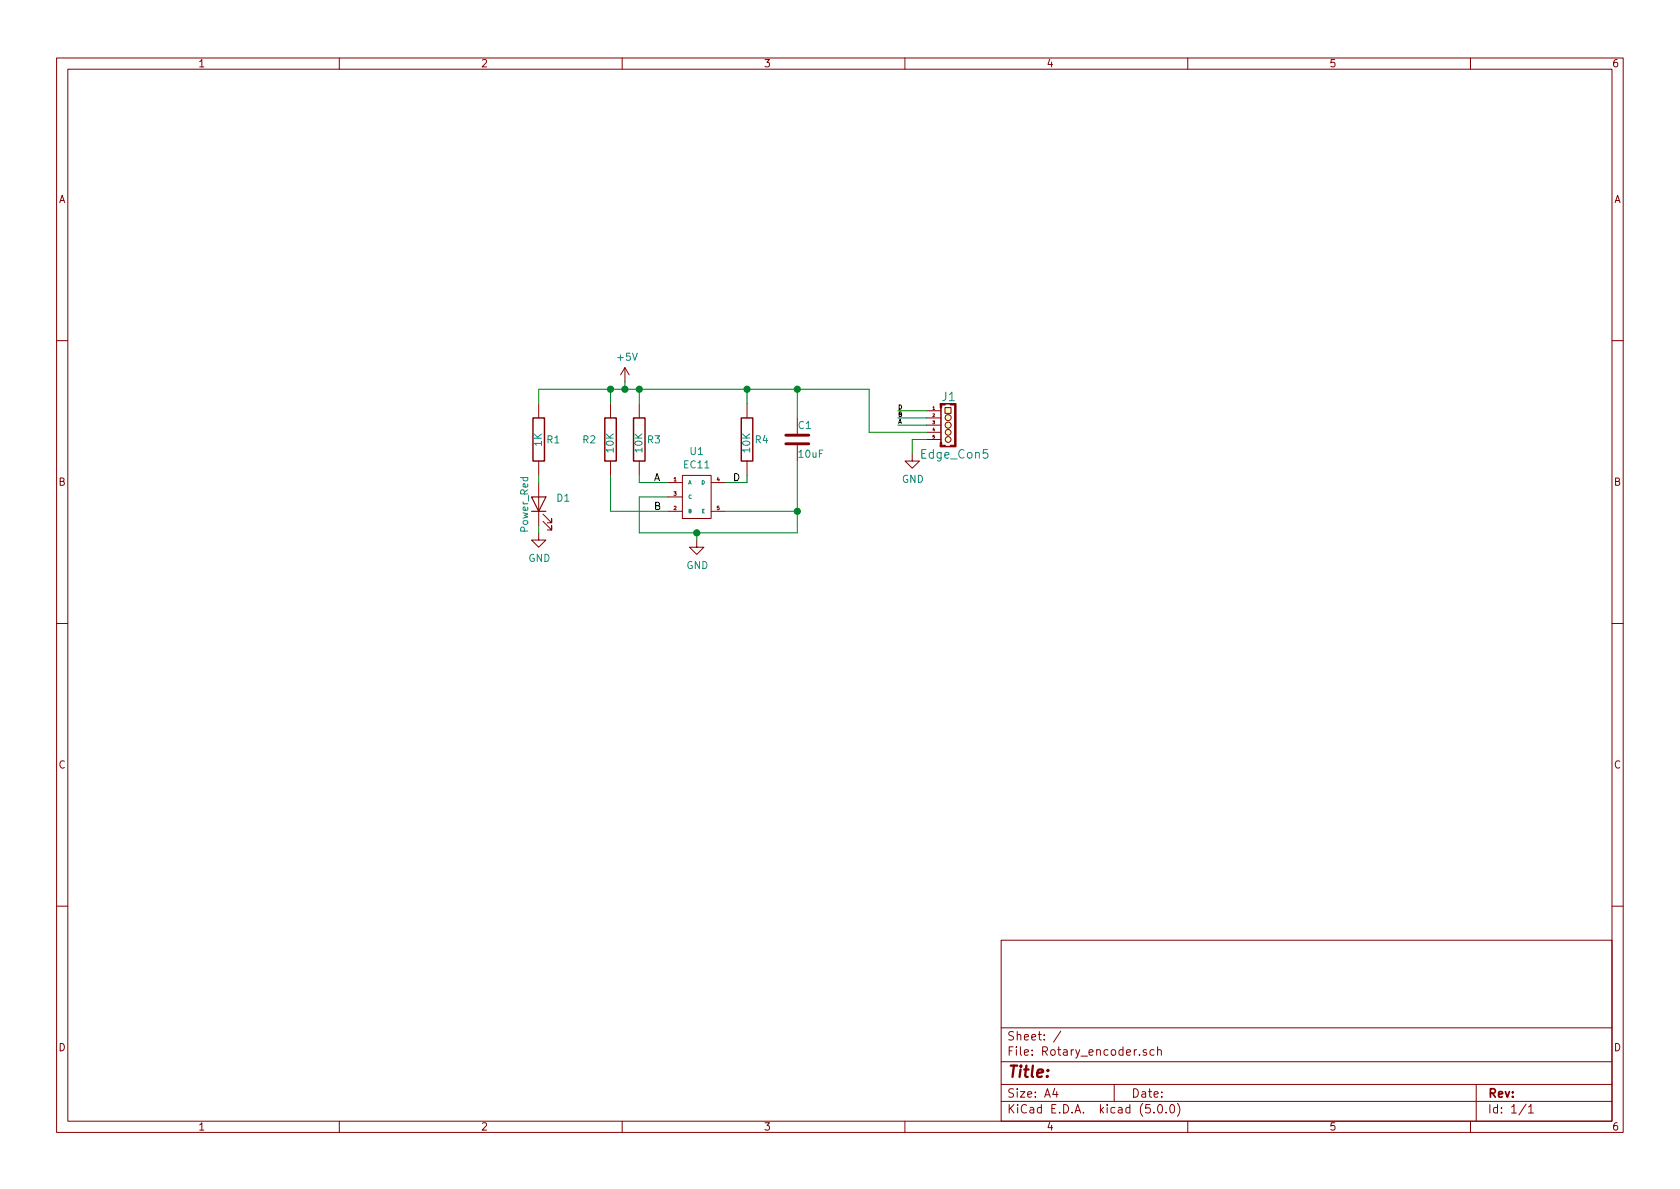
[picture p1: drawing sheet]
<svg xmlns="http://www.w3.org/2000/svg" width="297mm" height="210mm" viewBox="0 0 297 210" stroke-linecap="round" stroke-linejoin="round" font-family="sans-serif">
<g fill="none" stroke="#840000" stroke-width=".18">
<path d="M10 10.3h277v189.9h-277zM12 12.2h273v186.1h-273zM60 10.3v1.9M110 10.3v1.9M160 10.3v1.9M210 10.3v1.9M260 10.3v1.9M10 60.2h2M95.2 71.4v2.5M107.9 71.4v2.5M110.5 65l-.8 1.3M110.5 65v2.6"/>
<path d="M110.5 65l.8 1.3M113 71.4v2.5M132.1 71.4v2.5M141 73.9v2.8M141 78.7v2.8M163.8 72.6h2.6M163.8 73.9h2.6M163.8 75.2h2.6M163.8 76.4h2.6M163.8 77.7h2.6M166.4 71.4h2.5v7.6h-2.5zM166.4 72.1v6.1"/>
<path d="M167.1 72.1h1v1h-1zM285 60.2h2M95.2 94.2v1.3h1.3l-1.3 1.3-1.2-1.3h1.2M95.2 81.5v2.6M95.2 85.3v7.7M96 92.2l1.5 1.5v-.7v.7h-.7M96 90.9l1.5 1.6v-.8v.8h-.7M107.9 81.5v2.6M113 81.5v2.6M118.1 85.3h2.5M118.1 90.4h2.5M118.1 87.9h2.5"/>
<path d="M120.6 84.1h5.1v7.6h-5.1zM123.2 95.5v1.3h1.3l-1.3 1.2-1.3-1.2h1.3M125.7 85.3h2.6M125.7 90.4h2.6M132.1 81.5v2.6M161.3 80.3v1.2h1.3l-1.3 1.3-1.3-1.3h1.3M10 110.3h2M285 110.3h2M10 160.2h2M177 166.3h108v32h-108zM285 160.2h2M60 198.3v1.9"/>
<path d="M110 198.3v1.9M160 198.3v1.9M177 194.8h108M177 191.8h108M177 187.8h108M177 181.8h108M186.5 192.5l-.4 1h1M186.8 193v1M187.6 182.3l-1.3 2M197 191.8v3M202.7 185.7a.37 .37 0 0 0-.6 .1l.1 .2 .5 .2 .1 .1-.3 .3-.4-.1M204 196.7v.1"/>
<path d="M204 185.7l-.4-.1-.3 .3 .1 .6 .2 .1 .4-.1M204.7 185.7a.37 .37 0 0 1 .6 .1v.8M204.7 185.1v1.5M204.8 195.5l.4-.2a.94 .94 0 0 1 0 1.5 .79 .79 0 0 1-.4-1.3zM206.2 196.7v.1M207 195.4l.3-.1a.94 .94 0 0 1 0 1.5 .82 .82 0 0 1-.3-1.4zM208.2 195.1a1.71 1.71 0 0 1 0 2.3M210 198.3v1.9M260 198.3v1.9M261 191.8v6.5M269.8 195.2l-1.2 2M270.3 195.8l.4-.5v1.5"/>
<path d="M270.3 196.8h.8"/>
<circle cx="167.6" cy="73.9" r=".53"/>
<circle cx="167.6" cy="75.2" r=".53"/>
<circle cx="167.6" cy="77.7" r=".51"/>
<circle cx="167.6" cy="76.4" r=".51"/>
</g>
<path d="M94.2 73.9h2.1v7.6h-2.1zM106.9 73.9h2.1v7.6h-2.1zM112 73.9h2v7.6h-2zM131.1 73.9h2v7.6h-2z" fill="none" stroke="#840000" stroke-width=".25"/>
<g fill="none" stroke="#008400" stroke-width=".18">
<path d="M95.2 71.4v-2.6h58.5v7.6h10.1M107.9 68.8v2.6M110.5 67.6v1.2M113 68.8v2.6M132.1 68.8v2.6M141 68.8v5.1M158.7 72.6h5.1M158.7 73.9h5.1M158.7 75.2h5.1M163.8 77.7h-2.5v2.6M95.2 84.1v1.2M95.2 93v1.2"/>
<path d="M107.9 84.1v6.3h10.2M113 84.1v1.2h5.1M123.2 94.2v1.3M128.3 90.4h12.7M132.1 84.1v1.2h-3.8M141 81.5v12.7h-28v-6.3h5.1"/>
</g>
<g fill="#008400" stroke="#008400" stroke-width=".25">
<circle cx="110.5" cy="68.8" r=".51"/>
<circle cx="113" cy="68.8" r=".51"/>
<circle cx="132.1" cy="68.8" r=".51"/>
<circle cx="141" cy="90.4" r=".51"/>
<circle cx="123.2" cy="94.2" r=".51"/>
<circle cx="141" cy="68.8" r=".51"/>
<circle cx="108" cy="68.8" r=".51"/>
</g>
<path d="M138.9 78.5h4.1M138.9 77h4.1" fill="none" stroke="#840000" stroke-width=".51"/>
<g fill="#ffffc2" stroke="#ffffc2" stroke-width=".18">
<path d="M167.1 72.1h1v1h-1z"/>
<circle cx="167.6" cy="77.7" r=".51"/>
<circle cx="167.6" cy="76.4" r=".51"/>
<circle cx="167.6" cy="75.2" r=".53"/>
<circle cx="167.6" cy="73.9" r=".53"/>
</g>
<g fill="#840000" stroke="#840000" stroke-width=".18">
<path d="M168.8 71.4h.2v7.6h-.2z"/>
<path d="M168 78.7h.9v.3h-.9z"/>
<path d="M166.2 78.7h.9v.3h-.9z"/>
<path d="M166.2 78.2h.3v.8h-.3z"/>
<path d="M166.2 71.4h.3v.7h-.3z"/>
</g>
<path d="M94 87.9h2.5l-1.3 2.5zM94 90.4h2.5" fill="none" stroke="#840000" stroke-width=".2"/>
<text font-size="2.8" fill="#840000" x="178" y="190.5">Title:</text>
<g font-size="2.1" fill="#008484">
<text x="166.6" y="70.9">J1</text>
<text x="163" y="81.1">Edge_Con5</text>
</g>
<g font-size="2.1" fill="#840000">
<text x="178" y="184">Sheet: /</text>
<text x="178" y="186.7">File: Rotary_encoder.sch</text>
<text x="178" y="196.9">KiCad E.D.A. kicad (5.0.0)</text>
<text x="178" y="194.1">Size: A4</text>
<text x="200" y="194.1">Date:</text>
<text x="263" y="194.1">Rev:</text>
<text x="263" y="196.9">Id: 1/1</text>
</g>
<g font-size="1.8" fill="#840000">
<text x="35" y="11.9">1</text>
<text x="85" y="11.9">2</text>
<text x="135" y="11.9">3</text>
<text x="185" y="11.9">4</text>
<text x="235" y="11.9">5</text>
<text x="285" y="11.9">6</text>
<text x="10.4" y="35.9">A</text>
<text x="285.4" y="35.9">A</text>
<text x="10.4" y="85.9">B</text>
<text x="285.4" y="85.9">B</text>
<text x="10.4" y="135.9">C</text>
<text x="285.4" y="135.9">C</text>
<text x="10.4" y="185.9">D</text>
<text x="285.4" y="185.9">D</text>
<text x="35" y="199.9">1</text>
<text x="85" y="199.9">2</text>
<text x="135" y="199.9">3</text>
<text x="185" y="199.9">4</text>
<text x="235" y="199.9">5</text>
<text x="285" y="199.9">6</text>
</g>
<g font-size="1.8" fill="#008484">
<text x="109.3" y="63.8">+5V</text>
<text x="141.2" y="75.9">C1</text>
<text x="95.8" y="78.9" transform="rotate(-90 95.8 78.9)">1K</text>
<text x="96.7" y="78.4">R1</text>
<text x="103.1" y="78.4">R2</text>
<text x="108.5" y="80" transform="rotate(-90 108.5 80)">10K</text>
<text x="113.6" y="80" transform="rotate(-90 113.6 80)">10K</text>
<text x="114.5" y="78.4">R3</text>
<text x="121" y="82.8">EC11</text>
<text x="122.1" y="80.5">U1</text>
<text x="132.6" y="80" transform="rotate(-90 132.6 80)">10K</text>
<text x="133.6" y="78.4">R4</text>
<text x="141.3" y="80.9">10uF</text>
<text x="98.5" y="88.7">D1</text>
<text x="159.5" y="85.4">GND</text>
<text x="93.4" y="94" transform="rotate(-90 93.4 94)">Power_Red</text>
<text x="93.4" y="99.4">GND</text>
<text x="121.4" y="100.6">GND</text>
</g>
<g font-size="1.8">
<text x="115.6" y="85.1">A</text>
<text x="129.5" y="85.1">D</text>
<text x="115.6" y="90.2">B</text>
</g>
<g font-size="1.1">
<text x="158.7" y="74.9">A</text>
<text x="158.7" y="73.7">B</text>
<text x="158.7" y="72.4">D</text>
</g>
<g font-size=".9" fill="#840000">
<text x="119.2" y="85.1">1</text>
<text x="119.2" y="87.6">3</text>
<text x="126.8" y="85.1">4</text>
<text x="119.2" y="90.2">2</text>
<text x="126.8" y="90.2">5</text>
</g>
<g font-size=".9" fill="#008484">
<text x="121.7" y="85.6">A</text>
<text x="121.7" y="88.2">C</text>
<text x="124.1" y="85.6">D</text>
<text x="121.7" y="90.7">B</text>
<text x="124.1" y="90.7">E</text>
</g>
<g font-size=".7" fill="#840000">
<text x="164.9" y="72.4">1</text>
<text x="164.9" y="73.7">2</text>
<text x="164.9" y="75">3</text>
<text x="164.9" y="76.2">4</text>
<text x="164.9" y="77.5">5</text>
</g>
</svg>
